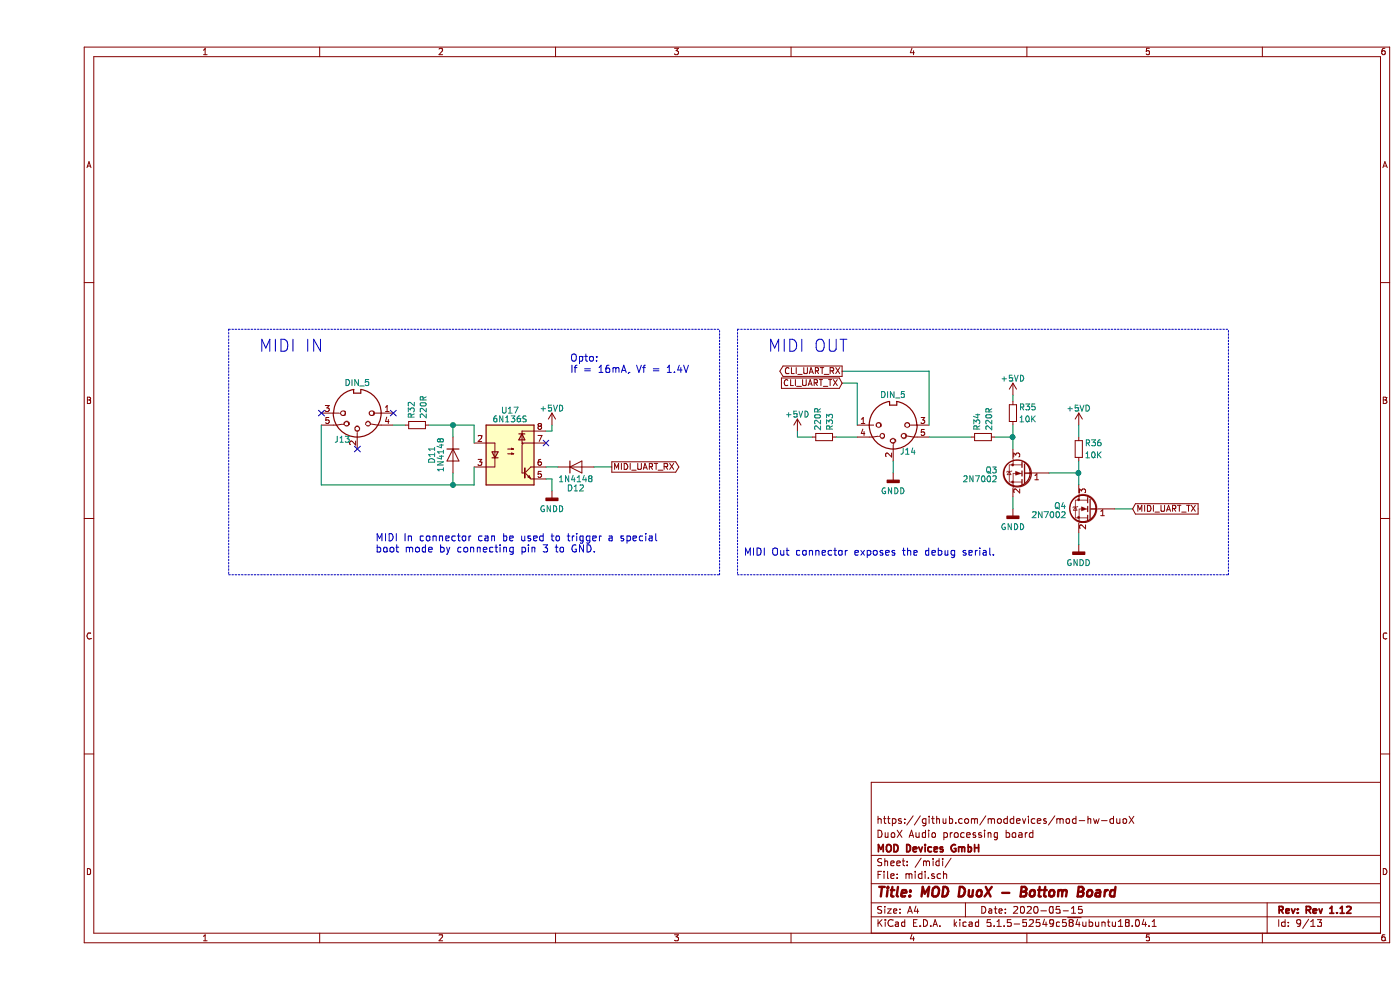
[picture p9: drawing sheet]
EESchema Schematic File Version 4
EELAYER 30 0
EELAYER END
$Descr A4 11693 8268
encoding utf-8
Sheet 9 13
Title "MOD DuoX - Bottom Board"
Date "2020-05-15"
Rev "Rev 1.12"
Comp "MOD Devices GmbH"
Comment1 "DuoX Audio processing board"
Comment2 "https://github.com/moddevices/mod-hw-duoX"
Comment3 ""
Comment4 ""
$EndDescr
$Comp
L bottom-board-rescue:R_Small-Device R35
U 1 1
P 8150 3450
F 0 "R35" H 8200 3500 50  0000 L CNN
F 1 "10K" H 8200 3400 50  0000 L CNN
F 2 "Resistor_SMD:R_0603_1608Metric" H 8150 3450 60  0001 C CNN
F 3 "" H 8150 3450 60  0000 C CNN
F 4 "RR0816P-103-D" H 0   0   50  0001 C CNN "MPN"
	1    8150 3450
	1    0    0    -1  
$EndComp
$Comp
L bottom-board-rescue:R_Small-Device R36
U 1 1
P 8700 3750
F 0 "R36" H 8750 3800 50  0000 L CNN
F 1 "10K" H 8750 3700 50  0000 L CNN
F 2 "Resistor_SMD:R_0603_1608Metric" H 8700 3750 60  0001 C CNN
F 3 "" H 8700 3750 60  0000 C CNN
F 4 "RR0816P-103-D" H 0   0   50  0001 C CNN "MPN"
	1    8700 3750
	1    0    0    -1  
$EndComp
$Comp
L bottom-board-rescue:GNDD-power #PWR0164
U 1 1
P 4300 4100
F 0 "#PWR0164" H 4300 3850 50  0001 C CNN
F 1 "GNDD" H 4300 3950 50  0000 C CNN
F 2 "" H 4300 4100 60  0000 C CNN
F 3 "" H 4300 4100 60  0000 C CNN
	1    4300 4100
	1    0    0    -1  
$EndComp
$Comp
L bottom-board-rescue:GNDD-power #PWR0166
U 1 1
P 7150 3950
F 0 "#PWR0166" H 7150 3700 50  0001 C CNN
F 1 "GNDD" H 7150 3800 50  0000 C CNN
F 2 "" H 7150 3950 60  0000 C CNN
F 3 "" H 7150 3950 60  0000 C CNN
	1    7150 3950
	1    0    0    -1  
$EndComp
$Comp
L bottom-board-rescue:GNDD-power #PWR0168
U 1 1
P 8150 4250
F 0 "#PWR0168" H 8150 4000 50  0001 C CNN
F 1 "GNDD" H 8150 4100 50  0000 C CNN
F 2 "" H 8150 4250 60  0000 C CNN
F 3 "" H 8150 4250 60  0000 C CNN
	1    8150 4250
	1    0    0    -1  
$EndComp
$Comp
L bottom-board-rescue:GNDD-power #PWR0170
U 1 1
P 8700 4550
F 0 "#PWR0170" H 8700 4300 50  0001 C CNN
F 1 "GNDD" H 8700 4400 50  0000 C CNN
F 2 "" H 8700 4550 60  0000 C CNN
F 3 "" H 8700 4550 60  0000 C CNN
	1    8700 4550
	1    0    0    -1  
$EndComp
$Comp
L bottom-board-rescue:DIN-5_180degree-Connector J13
U 1 1
P 2675 3450
F 0 "J13" H 2800 3675 50  0000 C CNN
F 1 "DIN_5" H 2675 3200 50  0000 C CNN
F 2 "footprints:SDS-50J" H 2675 3450 50  0001 C CNN
F 3 "" H 2675 3450 50  0001 C CNN
F 4 "SDS-50J" H 2675 3450 60  0001 C CNN "MPN"
	1    2675 3450
	-1   0    0    1   
$EndComp
$Comp
L bottom-board-rescue:DIN-5_180degree-Connector J14
U 1 1
P 7150 3550
F 0 "J14" H 7275 3775 50  0000 C CNN
F 1 "DIN_5" H 7150 3300 50  0000 C CNN
F 2 "footprints:SDS-50J" H 7150 3550 50  0001 C CNN
F 3 "" H 7150 3550 50  0001 C CNN
F 4 "SDS-50J" H 7150 3550 60  0001 C CNN "MPN"
	1    7150 3550
	1    0    0    1   
$EndComp
$Comp
L bottom-board-rescue:Q_NMOS_GSD-Device Q3
U 1 1
P 8250 3950
F 0 "Q3" H 8475 3975 50  0000 L CNN
F 1 "2N7002" H 8475 3900 50  0000 L CNN
F 2 "Package_TO_SOT_SMD:SOT-23" H 8450 4050 29  0001 C CNN
F 3 "" H 8250 3950 60  0000 C CNN
F 4 "2N7002P,215" H 0   0   50  0001 C CNN "MPN"
	1    8250 3950
	-1   0    0    -1  
$EndComp
$Comp
L bottom-board-rescue:Q_NMOS_GSD-Device Q4
U 1 1
P 8800 4250
F 0 "Q4" H 9000 4275 50  0000 L CNN
F 1 "2N7002" H 9000 4200 50  0000 L CNN
F 2 "Package_TO_SOT_SMD:SOT-23" H 9000 4350 29  0001 C CNN
F 3 "" H 8800 4250 60  0000 C CNN
F 4 "2N7002P,215" H 0   0   50  0001 C CNN "MPN"
	1    8800 4250
	-1   0    0    -1  
$EndComp
Text GLabel 4800 3900 2    50   Output ~ 0
MIDI_UART_RX
Text Notes 1850 2950 0    100  ~ 0
MIDI IN
Text Notes 6100 2950 0    100  ~ 0
MIDI OUT
Text GLabel 9150 4250 2    50   Input ~ 0
MIDI_UART_TX
Wire Wire Line
	4250 4000 4300 4000
Wire Wire Line
	4300 4000 4300 4100
Wire Wire Line
	3275 3550 3475 3550
Wire Wire Line
	3475 3550 3650 3550
Wire Wire Line
	3475 3650 3475 3550
Wire Notes Line
	1600 2750 5700 2750
Wire Notes Line
	5850 2750 9950 2750
Wire Wire Line
	7150 3850 7150 3950
Wire Wire Line
	6850 3650 6675 3650
Wire Wire Line
	6350 3650 6350 3600
Wire Wire Line
	7450 3650 7800 3650
Wire Wire Line
	8150 3300 8150 3350
Wire Wire Line
	8150 3550 8150 3650
Wire Wire Line
	8150 3650 8150 3750
Wire Wire Line
	8000 3650 8150 3650
Wire Wire Line
	8450 3950 8700 3950
Wire Wire Line
	8150 4150 8150 4250
Wire Wire Line
	8700 3550 8700 3650
Wire Wire Line
	8700 3850 8700 3950
Wire Wire Line
	8700 3950 8700 4050
Wire Wire Line
	8700 4450 8700 4550
Wire Notes Line
	1600 2750 1600 4800
Wire Notes Line
	1600 4800 5700 4800
Wire Notes Line
	5700 4800 5700 2750
Wire Notes Line
	5850 2750 5850 4800
Wire Notes Line
	5850 4800 9950 4800
Wire Notes Line
	9950 4800 9950 2750
Wire Wire Line
	9000 4250 9150 4250
Wire Wire Line
	2975 3550 3075 3550
Connection ~ 3475 3550
Connection ~ 8150 3650
Connection ~ 8700 3950
NoConn ~ 2675 3750
NoConn ~ 2975 3450
$Comp
L bottom-board-rescue:+5VD-power #PWR0165
U 1 1
P 6350 3600
F 0 "#PWR0165" H 6350 3450 50  0001 C CNN
F 1 "+5VD" H 6350 3740 50  0000 C CNN
F 2 "" H 6350 3600 50  0001 C CNN
F 3 "" H 6350 3600 50  0001 C CNN
	1    6350 3600
	1    0    0    -1  
$EndComp
$Comp
L bottom-board-rescue:+5VD-power #PWR0167
U 1 1
P 8150 3300
F 0 "#PWR0167" H 8150 3150 50  0001 C CNN
F 1 "+5VD" H 8150 3440 50  0000 C CNN
F 2 "" H 8150 3300 50  0001 C CNN
F 3 "" H 8150 3300 50  0001 C CNN
	1    8150 3300
	1    0    0    -1  
$EndComp
$Comp
L bottom-board-rescue:+5VD-power #PWR0169
U 1 1
P 8700 3550
F 0 "#PWR0169" H 8700 3400 50  0001 C CNN
F 1 "+5VD" H 8700 3690 50  0000 C CNN
F 2 "" H 8700 3550 50  0001 C CNN
F 3 "" H 8700 3550 50  0001 C CNN
	1    8700 3550
	1    0    0    -1  
$EndComp
Text Notes 5900 4650 0    60   ~ 0
MIDI Out connector exposes the debug serial.
$Comp
L bottom-board-rescue:1N4148WS-Diode D?
U 1 1
P 4500 3900
AR Path="/54F72CD0/5B7DD60D" Ref="D?"  Part="1" 
AR Path="/54F72FB4/5B7DD60D" Ref="D12"  Part="1" 
F 0 "D12" H 4500 3725 50  0000 C CNN
F 1 "1N4148" H 4500 3800 50  0000 C CNN
F 2 "Diode_SMD:D_SOD-323" H 4500 3725 50  0001 C CNN
F 3 "" H 4500 3900 50  0001 C CNN
F 4 "1N4148WX-TP" H 0   0   50  0001 C CNN "MPN"
	1    4500 3900
	1    0    0    -1  
$EndComp
$Comp
L bottom-board-rescue:1N4148WS-Diode D?
U 1 1
P 3475 3800
AR Path="/54F72CD0/5B7E2A8C" Ref="D?"  Part="1" 
AR Path="/54F72FB4/5B7E2A8C" Ref="D11"  Part="1" 
F 0 "D11" H 3475 3625 50  0000 C CNN
F 1 "1N4148" H 3475 3700 50  0000 C CNN
F 2 "Diode_SMD:D_SOD-323" H 3475 3625 50  0001 C CNN
F 3 "" H 3475 3800 50  0001 C CNN
F 4 "1N4148WX-TP" H 175 -150 50  0001 C CNN "MPN"
	1    3475 3800
	0    1    1    0   
$EndComp
Wire Wire Line
	3475 3950 3475 4050
Wire Wire Line
	2375 3550 2375 4050
Wire Wire Line
	2375 4050 3475 4050
Connection ~ 3475 4050
Wire Wire Line
	3475 4050 3650 4050
Text Notes 4450 3125 0    60   ~ 0
Opto:\nIf = 16mA, Vf = 1.4V
$Comp
L bottom-board-rescue:R_Small-Device R?
U 1 1
P 3175 3550
AR Path="/54F72FB6/5B8305A1" Ref="R?"  Part="1" 
AR Path="/54F72FB4/5B8305A1" Ref="R32"  Part="1" 
F 0 "R32" H 3225 3600 50  0000 L CNN
F 1 "220R" H 3225 3500 50  0000 L CNN
F 2 "Resistor_SMD:R_0603_1608Metric" H 3175 3550 60  0001 C CNN
F 3 "" H 3175 3550 60  0000 C CNN
F 4 "ESR03EZPJ221" H -6775 -650 50  0001 C CNN "MPN"
	1    3175 3550
	0    -1   -1   0   
$EndComp
$Comp
L bottom-board-rescue:R_Small-Device R?
U 1 1
P 6575 3650
AR Path="/54F72FB6/5B830E90" Ref="R?"  Part="1" 
AR Path="/54F72FB4/5B830E90" Ref="R33"  Part="1" 
F 0 "R33" H 6625 3700 50  0000 L CNN
F 1 "220R" H 6625 3600 50  0000 L CNN
F 2 "Resistor_SMD:R_0603_1608Metric" H 6575 3650 60  0001 C CNN
F 3 "" H 6575 3650 60  0000 C CNN
F 4 "ESR03EZPJ221" H -3375 -550 50  0001 C CNN "MPN"
	1    6575 3650
	0    1    -1   0   
$EndComp
$Comp
L bottom-board-rescue:R_Small-Device R?
U 1 1
P 7900 3650
AR Path="/54F72FB6/5B8317A5" Ref="R?"  Part="1" 
AR Path="/54F72FB4/5B8317A5" Ref="R34"  Part="1" 
F 0 "R34" H 7950 3700 50  0000 L CNN
F 1 "220R" H 7950 3600 50  0000 L CNN
F 2 "Resistor_SMD:R_0603_1608Metric" H 7900 3650 60  0001 C CNN
F 3 "" H 7900 3650 60  0000 C CNN
F 4 "ESR03EZPJ221" H -2050 -550 50  0001 C CNN "MPN"
	1    7900 3650
	0    -1   -1   0   
$EndComp
Wire Wire Line
	3650 3550 3650 3700
Wire Wire Line
	3650 4050 3650 3900
Wire Wire Line
	4650 3900 4800 3900
Wire Wire Line
	4350 3900 4250 3900
$Comp
L bottom-board-rescue:6N136S-Isolator U17
U 1 1
P 3950 3800
F 0 "U17" H 3950 4175 50  0000 C CNN
F 1 "6N136S" H 3950 4100 50  0000 C CNN
F 2 "Package_DIP:SMDIP-8_W9.53mm" H 3750 3500 50  0001 L CIN
F 3 "https://optoelectronics.liteon.com/upload/download/DS70-2008-0032/6N135-L%206N136-L%20series.pdf" H 3950 3800 50  0001 L CNN
F 4 "6N136S" H 3950 3800 50  0001 C CNN "MPN"
	1    3950 3800
	1    0    0    -1  
$EndComp
$Comp
L bottom-board-rescue:+5VD-power #PWR0227
U 1 1
P 4300 3550
F 0 "#PWR0227" H 4300 3400 50  0001 C CNN
F 1 "+5VD" H 4300 3690 50  0000 C CNN
F 2 "" H 4300 3550 50  0001 C CNN
F 3 "" H 4300 3550 50  0001 C CNN
	1    4300 3550
	1    0    0    -1  
$EndComp
Wire Wire Line
	4250 3600 4300 3600
Wire Wire Line
	4300 3600 4300 3550
NoConn ~ 4250 3700
Text GLabel 6725 3200 0    50   Input ~ 0
CLI_UART_TX
Text GLabel 6725 3100 0    50   Output ~ 0
CLI_UART_RX
Wire Wire Line
	6475 3650 6350 3650
Wire Wire Line
	6725 3200 6850 3200
Wire Wire Line
	6850 3200 6850 3550
Wire Wire Line
	6725 3100 7450 3100
Wire Wire Line
	7450 3100 7450 3550
Text Notes 2825 4625 0    60   ~ 0
MIDI In connector can be used to trigger a special\nboot mode by connecting pin 3 to GND.
NoConn ~ 2375 3450
$EndSCHEMATC
